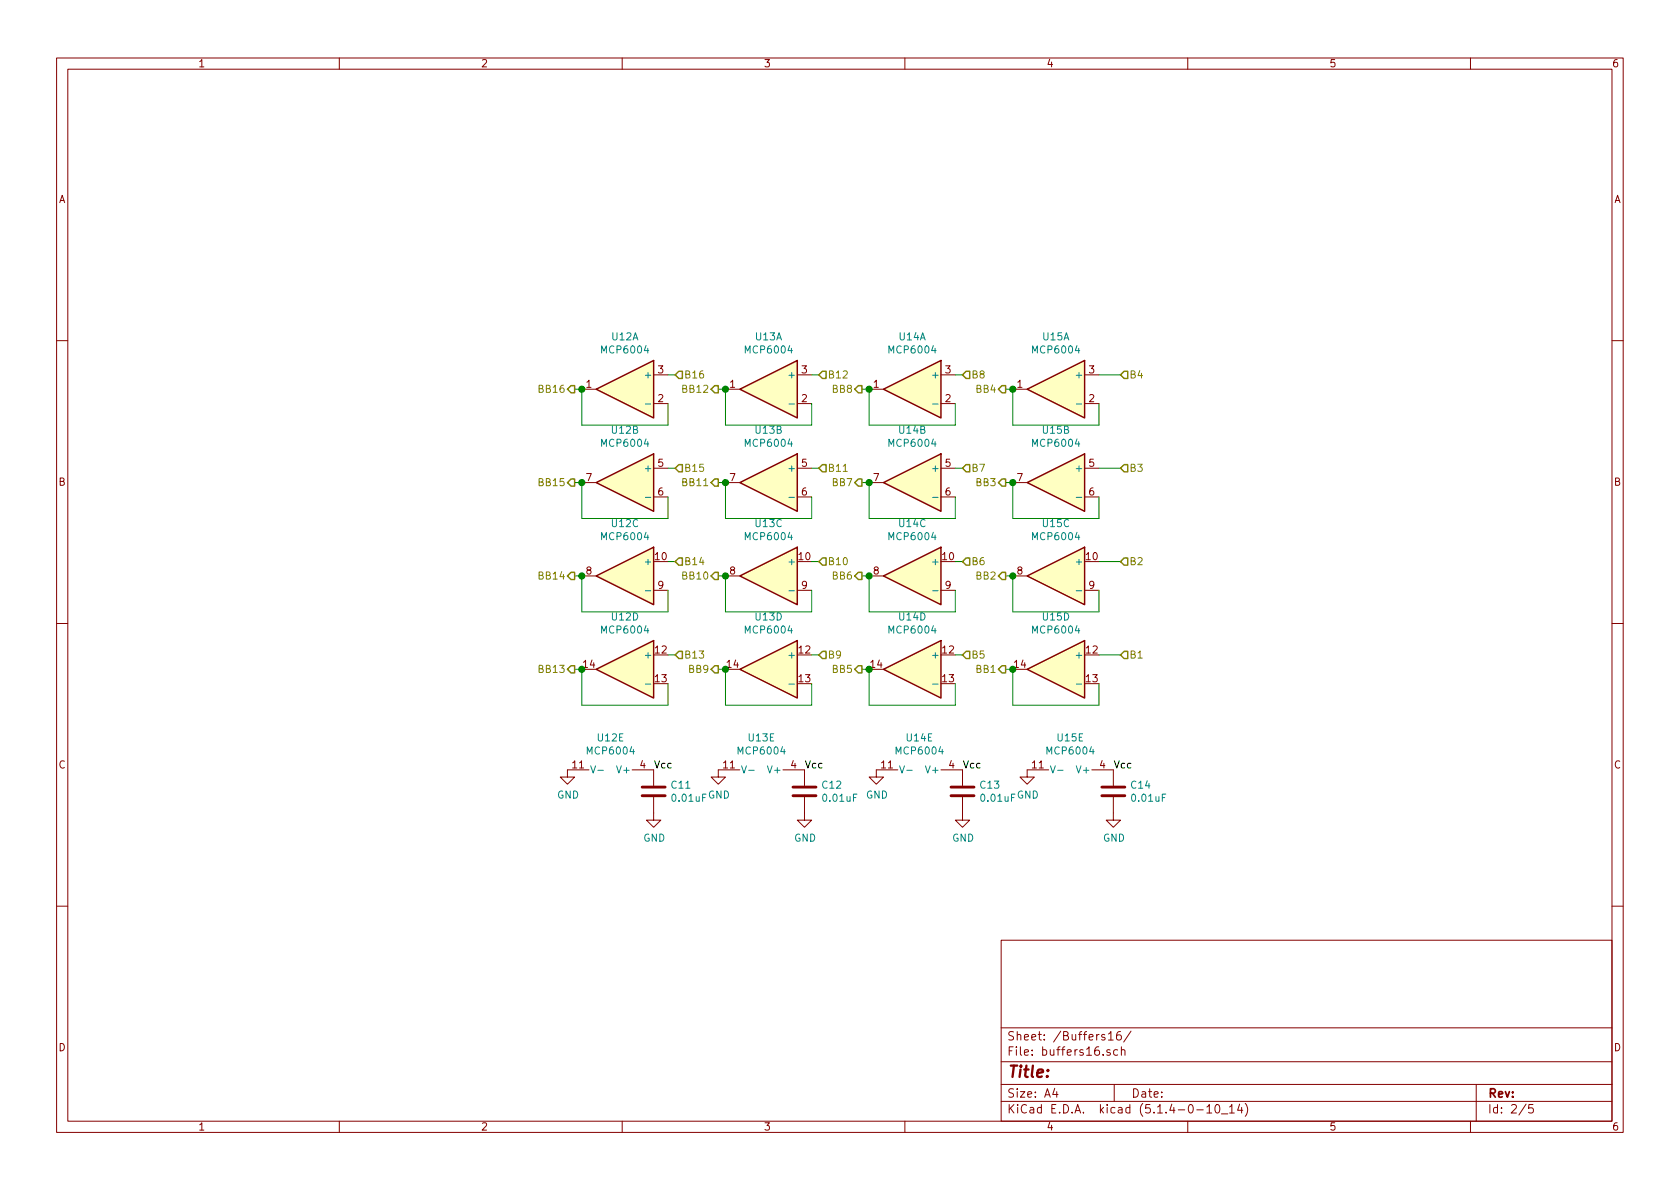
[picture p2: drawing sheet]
EESchema Schematic File Version 4
LIBS:SingleBMS-cache
EELAYER 30 0
EELAYER END
$Descr A4 11693 8268
encoding utf-8
Sheet 2 5
Title ""
Date ""
Rev ""
Comp ""
Comment1 ""
Comment2 ""
Comment3 ""
Comment4 ""
$EndDescr
Wire Wire Line
	4050 4650 4050 4900
Wire Wire Line
	4650 4900 4650 4750
Wire Wire Line
	4050 4000 4050 4250
Wire Wire Line
	4650 4250 4650 4100
Wire Wire Line
	4050 3350 4050 3600
Wire Wire Line
	4650 3600 4650 3450
Wire Wire Line
	4050 2700 4050 2950
Wire Wire Line
	4650 2950 4650 2800
Wire Wire Line
	5050 2700 5050 2950
Wire Wire Line
	5650 2950 5650 2800
Wire Wire Line
	5050 3350 5050 3600
Wire Wire Line
	5650 3600 5650 3450
Wire Wire Line
	5050 4000 5050 4250
Wire Wire Line
	5650 4250 5650 4100
Wire Wire Line
	5050 4650 5050 4900
Wire Wire Line
	5650 4900 5650 4750
Wire Wire Line
	6050 2700 6050 2950
Wire Wire Line
	6650 2950 6650 2800
Wire Wire Line
	6050 3350 6050 3600
Wire Wire Line
	6650 3600 6650 3450
Wire Wire Line
	6050 4000 6050 4250
Wire Wire Line
	6650 4250 6650 4100
Wire Wire Line
	6050 4650 6050 4900
Wire Wire Line
	6650 4900 6650 4750
Wire Wire Line
	7050 2700 7050 2950
Wire Wire Line
	7650 2950 7650 2800
Wire Wire Line
	7050 3350 7050 3600
Wire Wire Line
	7650 3600 7650 3450
Wire Wire Line
	7050 4000 7050 4250
Wire Wire Line
	7650 4250 7650 4100
Wire Wire Line
	7050 4650 7050 4900
Wire Wire Line
	7650 4900 7650 4750
Text HLabel 7800 4550 2    50   Input ~ 0
B1
Wire Wire Line
	7800 4550 7650 4550
Text HLabel 7800 3900 2    50   Input ~ 0
B2
Wire Wire Line
	7800 3900 7650 3900
Text HLabel 7800 3250 2    50   Input ~ 0
B3
Wire Wire Line
	7800 3250 7650 3250
Text HLabel 7800 2600 2    50   Input ~ 0
B4
Wire Wire Line
	7800 2600 7650 2600
Text HLabel 6700 4550 2    50   Input ~ 0
B5
Wire Wire Line
	6700 4550 6650 4550
Text HLabel 6700 3900 2    50   Input ~ 0
B6
Wire Wire Line
	6700 3900 6650 3900
Text HLabel 6700 3250 2    50   Input ~ 0
B7
Text HLabel 6700 2600 2    50   Input ~ 0
B8
Wire Wire Line
	6700 3250 6650 3250
Wire Wire Line
	6700 2600 6650 2600
Text HLabel 5700 4550 2    50   Input ~ 0
B9
Wire Wire Line
	5700 4550 5650 4550
Text HLabel 5700 3900 2    50   Input ~ 0
B10
Text HLabel 5700 3250 2    50   Input ~ 0
B11
Text HLabel 5700 2600 2    50   Input ~ 0
B12
Wire Wire Line
	5700 3900 5650 3900
Wire Wire Line
	5700 3250 5650 3250
Wire Wire Line
	5700 2600 5650 2600
Text HLabel 4700 4550 2    50   Input ~ 0
B13
Text HLabel 4700 3900 2    50   Input ~ 0
B14
Text HLabel 4700 3250 2    50   Input ~ 0
B15
Text HLabel 4700 2600 2    50   Input ~ 0
B16
Wire Wire Line
	4700 2600 4650 2600
Wire Wire Line
	4700 3250 4650 3250
Wire Wire Line
	4700 3900 4650 3900
Wire Wire Line
	4700 4550 4650 4550
Text HLabel 7000 4650 0    50   Output ~ 0
BB1
Wire Wire Line
	7050 4650 7000 4650
Text HLabel 7000 4000 0    50   Output ~ 0
BB2
Text HLabel 7000 3350 0    50   Output ~ 0
BB3
Text HLabel 7000 2700 0    50   Output ~ 0
BB4
Wire Wire Line
	7000 2700 7050 2700
Wire Wire Line
	7000 3350 7050 3350
Wire Wire Line
	7000 4000 7050 4000
Text HLabel 6000 4650 0    50   Output ~ 0
BB5
Text HLabel 6000 4000 0    50   Output ~ 0
BB6
Text HLabel 6000 3350 0    50   Output ~ 0
BB7
Text HLabel 6000 2700 0    50   Output ~ 0
BB8
Text HLabel 5000 4650 0    50   Output ~ 0
BB9
Text HLabel 5000 4000 0    50   Output ~ 0
BB10
Text HLabel 5000 3350 0    50   Output ~ 0
BB11
Text HLabel 5000 2700 0    50   Output ~ 0
BB12
Text HLabel 4000 4650 0    50   Output ~ 0
BB13
Text HLabel 4000 4000 0    50   Output ~ 0
BB14
Text HLabel 4000 3350 0    50   Output ~ 0
BB15
Text HLabel 4000 2700 0    50   Output ~ 0
BB16
Wire Wire Line
	6050 2700 6000 2700
Wire Wire Line
	6050 3350 6000 3350
Wire Wire Line
	6050 4000 6000 4000
Wire Wire Line
	6050 4650 6000 4650
Wire Wire Line
	5050 4650 5000 4650
Wire Wire Line
	5050 4000 5000 4000
Wire Wire Line
	5050 3350 5000 3350
Wire Wire Line
	5050 2700 5000 2700
Wire Wire Line
	4050 4650 4000 4650
Wire Wire Line
	4050 4000 4000 4000
Wire Wire Line
	4050 3350 4000 3350
Wire Wire Line
	4050 2700 4000 2700
Text Label 5600 5350 0    50   ~ 0
Vcc
Text Label 4550 5350 0    50   ~ 0
Vcc
$Comp
L power:GND #PWR?
U 1 1
P 3950 5350
AR Path="/5DE2AC36" Ref="#PWR?"  Part="1" 
AR Path="/5DD83A85/5DE2AC36" Ref="#PWR025"  Part="1" 
F 0 "#PWR025" H 3950 5100 50  0001 C CNN
F 1 "GND" H 3955 5177 50  0000 C CNN
F 2 "" H 3950 5350 50  0001 C CNN
F 3 "" H 3950 5350 50  0001 C CNN
	1    3950 5350
	1    0    0    -1  
$EndComp
$Comp
L power:GND #PWR?
U 1 1
P 5000 5350
AR Path="/5DE2AC3C" Ref="#PWR?"  Part="1" 
AR Path="/5DD83A85/5DE2AC3C" Ref="#PWR026"  Part="1" 
F 0 "#PWR026" H 5000 5100 50  0001 C CNN
F 1 "GND" H 5005 5177 50  0000 C CNN
F 2 "" H 5000 5350 50  0001 C CNN
F 3 "" H 5000 5350 50  0001 C CNN
	1    5000 5350
	1    0    0    -1  
$EndComp
$Comp
L Amplifier_Operational:MCP6004 U15
U 1 1
P 7350 2700
F 0 "U15" H 7350 3067 50  0000 C CNN
F 1 "MCP6004" H 7350 2976 50  0000 C CNN
F 2 "" H 7300 2800 50  0001 C CNN
F 3 "http://ww1.microchip.com/downloads/en/DeviceDoc/21733j.pdf" H 7400 2900 50  0001 C CNN
	1    7350 2700
	-1   0    0    -1  
$EndComp
$Comp
L Amplifier_Operational:MCP6004 U15
U 2 1
P 7350 3350
F 0 "U15" H 7350 3717 50  0000 C CNN
F 1 "MCP6004" H 7350 3626 50  0000 C CNN
F 2 "" H 7300 3450 50  0001 C CNN
F 3 "http://ww1.microchip.com/downloads/en/DeviceDoc/21733j.pdf" H 7400 3550 50  0001 C CNN
	2    7350 3350
	-1   0    0    -1  
$EndComp
$Comp
L Amplifier_Operational:MCP6004 U15
U 3 1
P 7350 4000
F 0 "U15" H 7350 4367 50  0000 C CNN
F 1 "MCP6004" H 7350 4276 50  0000 C CNN
F 2 "" H 7300 4100 50  0001 C CNN
F 3 "http://ww1.microchip.com/downloads/en/DeviceDoc/21733j.pdf" H 7400 4200 50  0001 C CNN
	3    7350 4000
	-1   0    0    -1  
$EndComp
$Comp
L Amplifier_Operational:MCP6004 U15
U 4 1
P 7350 4650
F 0 "U15" H 7350 5017 50  0000 C CNN
F 1 "MCP6004" H 7350 4926 50  0000 C CNN
F 2 "" H 7300 4750 50  0001 C CNN
F 3 "http://ww1.microchip.com/downloads/en/DeviceDoc/21733j.pdf" H 7400 4850 50  0001 C CNN
	4    7350 4650
	-1   0    0    -1  
$EndComp
$Comp
L Amplifier_Operational:MCP6004 U15
U 5 1
P 7450 5450
F 0 "U15" V 7125 5450 50  0000 C CNN
F 1 "MCP6004" V 7216 5450 50  0000 C CNN
F 2 "" H 7400 5550 50  0001 C CNN
F 3 "http://ww1.microchip.com/downloads/en/DeviceDoc/21733j.pdf" H 7500 5650 50  0001 C CNN
	5    7450 5450
	0    1    1    0   
$EndComp
Text Label 7750 5350 0    50   ~ 0
Vcc
$Comp
L power:GND #PWR?
U 1 1
P 7150 5350
AR Path="/5E62916B" Ref="#PWR?"  Part="1" 
AR Path="/5DD83A85/5E62916B" Ref="#PWR028"  Part="1" 
F 0 "#PWR028" H 7150 5100 50  0001 C CNN
F 1 "GND" H 7155 5177 50  0000 C CNN
F 2 "" H 7150 5350 50  0001 C CNN
F 3 "" H 7150 5350 50  0001 C CNN
	1    7150 5350
	1    0    0    -1  
$EndComp
Connection ~ 7050 2700
Connection ~ 7050 3350
Connection ~ 7050 4000
Connection ~ 7050 4650
Wire Wire Line
	7050 2950 7650 2950
Wire Wire Line
	7050 3600 7650 3600
Wire Wire Line
	7050 4250 7650 4250
Wire Wire Line
	7050 4900 7650 4900
$Comp
L Amplifier_Operational:MCP6004 U14
U 1 1
P 6350 2700
F 0 "U14" H 6350 3067 50  0000 C CNN
F 1 "MCP6004" H 6350 2976 50  0000 C CNN
F 2 "" H 6300 2800 50  0001 C CNN
F 3 "http://ww1.microchip.com/downloads/en/DeviceDoc/21733j.pdf" H 6400 2900 50  0001 C CNN
	1    6350 2700
	-1   0    0    -1  
$EndComp
$Comp
L Amplifier_Operational:MCP6004 U14
U 2 1
P 6350 3350
F 0 "U14" H 6350 3717 50  0000 C CNN
F 1 "MCP6004" H 6350 3626 50  0000 C CNN
F 2 "" H 6300 3450 50  0001 C CNN
F 3 "http://ww1.microchip.com/downloads/en/DeviceDoc/21733j.pdf" H 6400 3550 50  0001 C CNN
	2    6350 3350
	-1   0    0    -1  
$EndComp
$Comp
L Amplifier_Operational:MCP6004 U14
U 3 1
P 6350 4000
F 0 "U14" H 6350 4367 50  0000 C CNN
F 1 "MCP6004" H 6350 4276 50  0000 C CNN
F 2 "" H 6300 4100 50  0001 C CNN
F 3 "http://ww1.microchip.com/downloads/en/DeviceDoc/21733j.pdf" H 6400 4200 50  0001 C CNN
	3    6350 4000
	-1   0    0    -1  
$EndComp
$Comp
L Amplifier_Operational:MCP6004 U14
U 4 1
P 6350 4650
F 0 "U14" H 6350 5017 50  0000 C CNN
F 1 "MCP6004" H 6350 4926 50  0000 C CNN
F 2 "" H 6300 4750 50  0001 C CNN
F 3 "http://ww1.microchip.com/downloads/en/DeviceDoc/21733j.pdf" H 6400 4850 50  0001 C CNN
	4    6350 4650
	-1   0    0    -1  
$EndComp
$Comp
L Amplifier_Operational:MCP6004 U14
U 5 1
P 6400 5450
F 0 "U14" V 6075 5450 50  0000 C CNN
F 1 "MCP6004" V 6166 5450 50  0000 C CNN
F 2 "" H 6350 5550 50  0001 C CNN
F 3 "http://ww1.microchip.com/downloads/en/DeviceDoc/21733j.pdf" H 6450 5650 50  0001 C CNN
	5    6400 5450
	0    1    1    0   
$EndComp
Wire Wire Line
	6050 2950 6650 2950
Wire Wire Line
	6050 3600 6650 3600
Wire Wire Line
	6050 4250 6650 4250
Wire Wire Line
	6050 4900 6650 4900
Connection ~ 6050 2700
Connection ~ 6050 3350
Connection ~ 6050 4000
Connection ~ 6050 4650
$Comp
L Amplifier_Operational:MCP6004 U13
U 1 1
P 5350 2700
F 0 "U13" H 5350 3067 50  0000 C CNN
F 1 "MCP6004" H 5350 2976 50  0000 C CNN
F 2 "" H 5300 2800 50  0001 C CNN
F 3 "http://ww1.microchip.com/downloads/en/DeviceDoc/21733j.pdf" H 5400 2900 50  0001 C CNN
	1    5350 2700
	-1   0    0    -1  
$EndComp
$Comp
L Amplifier_Operational:MCP6004 U13
U 2 1
P 5350 3350
F 0 "U13" H 5350 3717 50  0000 C CNN
F 1 "MCP6004" H 5350 3626 50  0000 C CNN
F 2 "" H 5300 3450 50  0001 C CNN
F 3 "http://ww1.microchip.com/downloads/en/DeviceDoc/21733j.pdf" H 5400 3550 50  0001 C CNN
	2    5350 3350
	-1   0    0    -1  
$EndComp
$Comp
L Amplifier_Operational:MCP6004 U13
U 3 1
P 5350 4000
F 0 "U13" H 5350 4367 50  0000 C CNN
F 1 "MCP6004" H 5350 4276 50  0000 C CNN
F 2 "" H 5300 4100 50  0001 C CNN
F 3 "http://ww1.microchip.com/downloads/en/DeviceDoc/21733j.pdf" H 5400 4200 50  0001 C CNN
	3    5350 4000
	-1   0    0    -1  
$EndComp
$Comp
L Amplifier_Operational:MCP6004 U13
U 4 1
P 5350 4650
F 0 "U13" H 5350 5017 50  0000 C CNN
F 1 "MCP6004" H 5350 4926 50  0000 C CNN
F 2 "" H 5300 4750 50  0001 C CNN
F 3 "http://ww1.microchip.com/downloads/en/DeviceDoc/21733j.pdf" H 5400 4850 50  0001 C CNN
	4    5350 4650
	-1   0    0    -1  
$EndComp
$Comp
L Amplifier_Operational:MCP6004 U13
U 5 1
P 5300 5450
F 0 "U13" V 4975 5450 50  0000 C CNN
F 1 "MCP6004" V 5066 5450 50  0000 C CNN
F 2 "" H 5250 5550 50  0001 C CNN
F 3 "http://ww1.microchip.com/downloads/en/DeviceDoc/21733j.pdf" H 5350 5650 50  0001 C CNN
	5    5300 5450
	0    1    1    0   
$EndComp
Wire Wire Line
	5050 2950 5650 2950
Wire Wire Line
	5050 3600 5650 3600
Wire Wire Line
	5050 4250 5650 4250
Wire Wire Line
	5050 4900 5650 4900
Connection ~ 5050 2700
Connection ~ 5050 3350
Connection ~ 5050 4000
Connection ~ 5050 4650
$Comp
L power:GND #PWR?
U 1 1
P 6100 5350
AR Path="/5E64F0E8" Ref="#PWR?"  Part="1" 
AR Path="/5DD83A85/5E64F0E8" Ref="#PWR027"  Part="1" 
F 0 "#PWR027" H 6100 5100 50  0001 C CNN
F 1 "GND" H 6105 5177 50  0000 C CNN
F 2 "" H 6100 5350 50  0001 C CNN
F 3 "" H 6100 5350 50  0001 C CNN
	1    6100 5350
	1    0    0    -1  
$EndComp
Text Label 6700 5350 0    50   ~ 0
Vcc
$Comp
L Amplifier_Operational:MCP6004 U12
U 1 1
P 4350 2700
F 0 "U12" H 4350 3067 50  0000 C CNN
F 1 "MCP6004" H 4350 2976 50  0000 C CNN
F 2 "" H 4300 2800 50  0001 C CNN
F 3 "http://ww1.microchip.com/downloads/en/DeviceDoc/21733j.pdf" H 4400 2900 50  0001 C CNN
	1    4350 2700
	-1   0    0    -1  
$EndComp
$Comp
L Amplifier_Operational:MCP6004 U12
U 2 1
P 4350 3350
F 0 "U12" H 4350 3717 50  0000 C CNN
F 1 "MCP6004" H 4350 3626 50  0000 C CNN
F 2 "" H 4300 3450 50  0001 C CNN
F 3 "http://ww1.microchip.com/downloads/en/DeviceDoc/21733j.pdf" H 4400 3550 50  0001 C CNN
	2    4350 3350
	-1   0    0    -1  
$EndComp
$Comp
L Amplifier_Operational:MCP6004 U12
U 3 1
P 4350 4000
F 0 "U12" H 4350 4367 50  0000 C CNN
F 1 "MCP6004" H 4350 4276 50  0000 C CNN
F 2 "" H 4300 4100 50  0001 C CNN
F 3 "http://ww1.microchip.com/downloads/en/DeviceDoc/21733j.pdf" H 4400 4200 50  0001 C CNN
	3    4350 4000
	-1   0    0    -1  
$EndComp
$Comp
L Amplifier_Operational:MCP6004 U12
U 4 1
P 4350 4650
F 0 "U12" H 4350 5017 50  0000 C CNN
F 1 "MCP6004" H 4350 4926 50  0000 C CNN
F 2 "" H 4300 4750 50  0001 C CNN
F 3 "http://ww1.microchip.com/downloads/en/DeviceDoc/21733j.pdf" H 4400 4850 50  0001 C CNN
	4    4350 4650
	-1   0    0    -1  
$EndComp
$Comp
L Amplifier_Operational:MCP6004 U12
U 5 1
P 4250 5450
F 0 "U12" V 3925 5450 50  0000 C CNN
F 1 "MCP6004" V 4016 5450 50  0000 C CNN
F 2 "" H 4200 5550 50  0001 C CNN
F 3 "http://ww1.microchip.com/downloads/en/DeviceDoc/21733j.pdf" H 4300 5650 50  0001 C CNN
	5    4250 5450
	0    1    1    0   
$EndComp
Wire Wire Line
	4050 2950 4650 2950
Wire Wire Line
	4050 3600 4650 3600
Wire Wire Line
	4050 4250 4650 4250
Wire Wire Line
	4050 4900 4650 4900
Connection ~ 4050 2700
Connection ~ 4050 3350
Connection ~ 4050 4000
Connection ~ 4050 4650
$Comp
L Device:C C11
U 1 1
P 4550 5500
F 0 "C11" H 4665 5546 50  0000 L CNN
F 1 "0.01uF" H 4665 5455 50  0000 L CNN
F 2 "" H 4588 5350 50  0001 C CNN
F 3 "~" H 4550 5500 50  0001 C CNN
	1    4550 5500
	1    0    0    -1  
$EndComp
$Comp
L power:GND #PWR?
U 1 1
P 4550 5650
AR Path="/5DF51A74" Ref="#PWR?"  Part="1" 
AR Path="/5DD83A85/5DF51A74" Ref="#PWR029"  Part="1" 
F 0 "#PWR029" H 4550 5400 50  0001 C CNN
F 1 "GND" H 4555 5477 50  0000 C CNN
F 2 "" H 4550 5650 50  0001 C CNN
F 3 "" H 4550 5650 50  0001 C CNN
	1    4550 5650
	1    0    0    -1  
$EndComp
$Comp
L Device:C C12
U 1 1
P 5600 5500
F 0 "C12" H 5715 5546 50  0000 L CNN
F 1 "0.01uF" H 5715 5455 50  0000 L CNN
F 2 "" H 5638 5350 50  0001 C CNN
F 3 "~" H 5600 5500 50  0001 C CNN
	1    5600 5500
	1    0    0    -1  
$EndComp
$Comp
L power:GND #PWR?
U 1 1
P 5600 5650
AR Path="/5DF524F7" Ref="#PWR?"  Part="1" 
AR Path="/5DD83A85/5DF524F7" Ref="#PWR030"  Part="1" 
F 0 "#PWR030" H 5600 5400 50  0001 C CNN
F 1 "GND" H 5605 5477 50  0000 C CNN
F 2 "" H 5600 5650 50  0001 C CNN
F 3 "" H 5600 5650 50  0001 C CNN
	1    5600 5650
	1    0    0    -1  
$EndComp
$Comp
L Device:C C13
U 1 1
P 6700 5500
F 0 "C13" H 6815 5546 50  0000 L CNN
F 1 "0.01uF" H 6815 5455 50  0000 L CNN
F 2 "" H 6738 5350 50  0001 C CNN
F 3 "~" H 6700 5500 50  0001 C CNN
	1    6700 5500
	1    0    0    -1  
$EndComp
$Comp
L Device:C C14
U 1 1
P 7750 5500
F 0 "C14" H 7865 5546 50  0000 L CNN
F 1 "0.01uF" H 7865 5455 50  0000 L CNN
F 2 "" H 7788 5350 50  0001 C CNN
F 3 "~" H 7750 5500 50  0001 C CNN
	1    7750 5500
	1    0    0    -1  
$EndComp
$Comp
L power:GND #PWR?
U 1 1
P 6700 5650
AR Path="/5DF5319A" Ref="#PWR?"  Part="1" 
AR Path="/5DD83A85/5DF5319A" Ref="#PWR031"  Part="1" 
F 0 "#PWR031" H 6700 5400 50  0001 C CNN
F 1 "GND" H 6705 5477 50  0000 C CNN
F 2 "" H 6700 5650 50  0001 C CNN
F 3 "" H 6700 5650 50  0001 C CNN
	1    6700 5650
	1    0    0    -1  
$EndComp
$Comp
L power:GND #PWR?
U 1 1
P 7750 5650
AR Path="/5DF53599" Ref="#PWR?"  Part="1" 
AR Path="/5DD83A85/5DF53599" Ref="#PWR032"  Part="1" 
F 0 "#PWR032" H 7750 5400 50  0001 C CNN
F 1 "GND" H 7755 5477 50  0000 C CNN
F 2 "" H 7750 5650 50  0001 C CNN
F 3 "" H 7750 5650 50  0001 C CNN
	1    7750 5650
	1    0    0    -1  
$EndComp
$EndSCHEMATC
